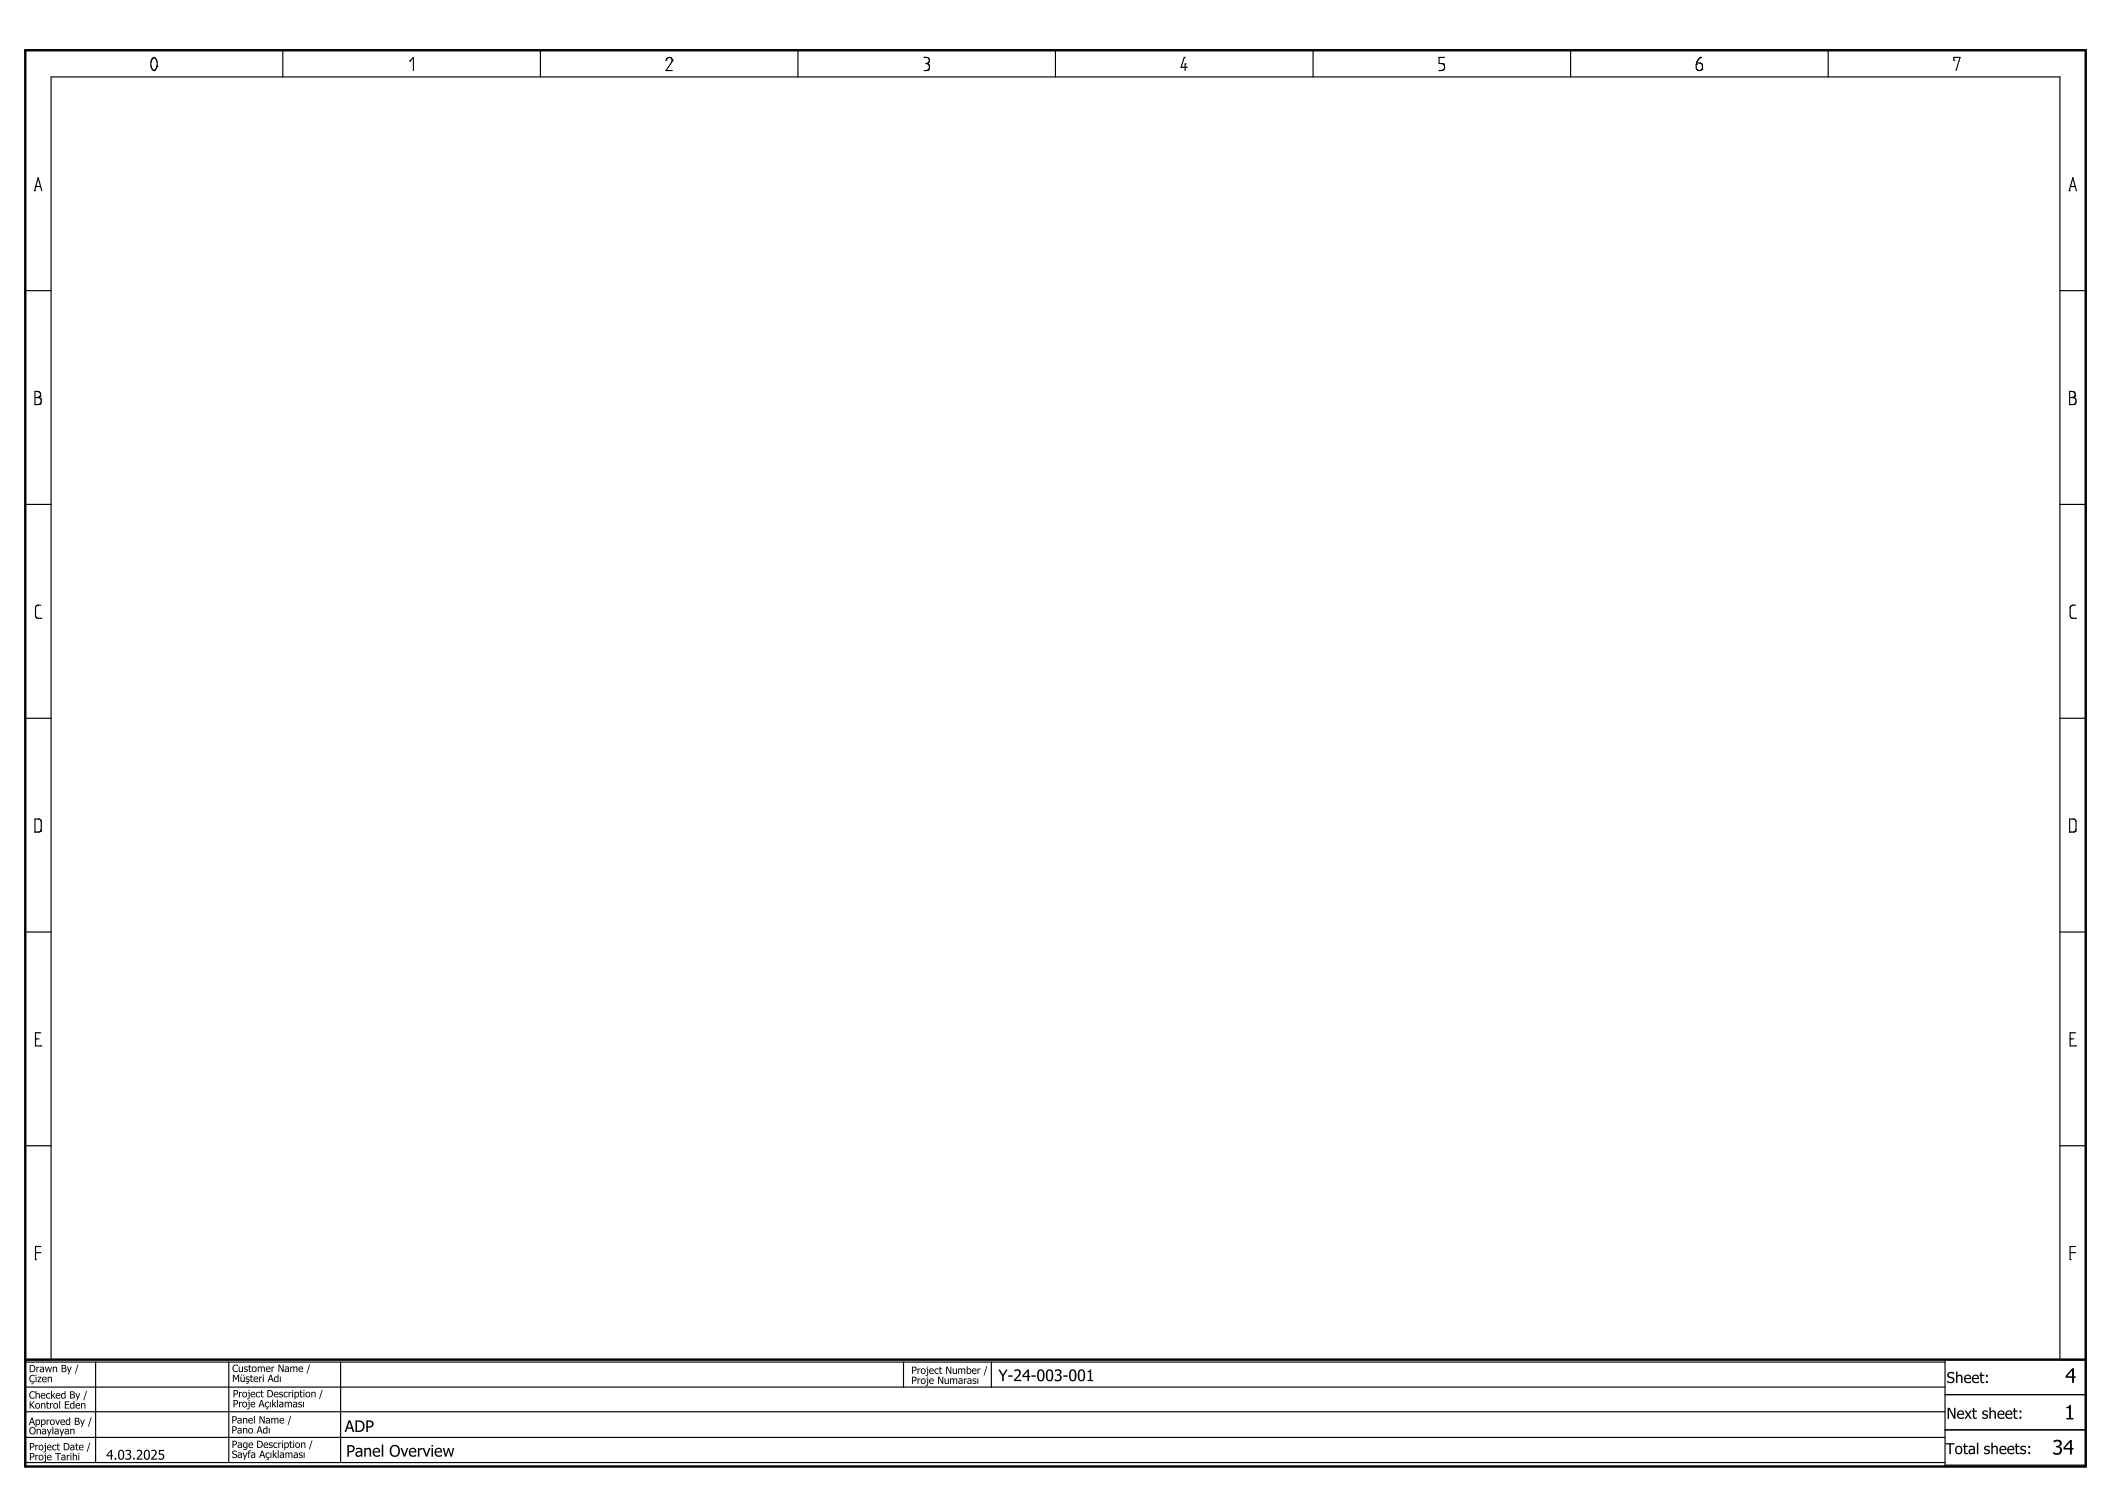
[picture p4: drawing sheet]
<svg xmlns="http://www.w3.org/2000/svg" width="420mm" height="297mm" viewBox="0 0 420 297" stroke-linecap="round" stroke-linejoin="round" font-family="sans-serif">
<g fill="none" stroke="#000" stroke-width=".23">
<path d="M30.3 11.7h.1M30.3 11.7l-.3 .7v.8l.3 .5 .4 .3M30.3 11.7a.49 .49 0 0 1 .6-.2 .49 .49 0 0 1 .3 .5v1.2M30.7 14h.1M31.2 13.2h.1M31.2 13.2l-.2 .6-.3 .2M56.3 10v5.3M81.5 12.2h.1M81.5 12.2l.7-.8v2.6M107.5 10v5.3M132.5 12h.1M132.5 12a.63 .63 0 0 1 .6-.6 .63 .63 0 0 1 .7 .6"/>
<path d="M133.8 12h.1M133.8 12l-1.3 2h1.3M158.7 10v5.3M183.8 11.4h.1M183.8 11.4h.6a.61 .61 0 0 1 .5 .6 .61 .61 0 0 1-.4 .6M184.2 12.6h.3M184.5 12.6h.1M184.5 12.6a.75 .75 0 0 1 .1 1.3M184.5 12.6h-.1M184.6 13.9h.1M184.6 13.9l-.8 .1M210 10v5.3"/>
<path d="M235.6 11.4h.1M235.6 11.4l-.6 2h1.2M235.8 12.7h.1M235.8 12.7v1.3M261.2 10v5.3M286.3 14h.1M287.1 12.7h.1M287.1 12.7a.74 .74 0 0 1 .3 .8 .74 .74 0 0 1-.6 .5h-.5M287.4 11.4h-1.1v1.2l.8 .1M312.5 10v5.3M337.5 12.8h.1M338.4 11.4h.1"/>
<path d="M338.4 11.4l-.4 .3-.4 .7-.1 1.1a.63 .63 0 0 0 .6 .5 .63 .63 0 0 0 .6-.4v-.6l-.2-.3-1-.2M338.6 13.8h.1M363.7 10v5.3M388.7 12h.1M388.7 12v-.6h1.3l-.8 2.6M6.9 37.9h.1M6.9 37.9l.7-2.6 .7 2.6M7.1 37.1h.1M7.1 37.1h1M411.7 37.9h.1M411.7 37.9l.7-2.6 .7 2.6M411.9 37.1h.1"/>
<path d="M411.9 37.1h1M5 57.8h5.2M409.8 57.8h5.2M7 79.1h.8l.3 .2 .1 .7-.2 .4M7.5 79.1h.1M7.5 79.1a.61 .61 0 0 0 .6-.6 .61 .61 0 0 0-.6-.6h-.5v2.6M8 78.8h.1M411.8 79.1h.8a.75 .75 0 0 1 .2 1.3M412.3 79.1h.1M412.8 78.8h.1M412.8 78.8a.61 .61 0 0 0-.5-.9h-.5v2.6M412.8 78.8l-.5 .3"/>
<path d="M7 80.5h.1M8 80.4h.1M8 80.4l-1 .1M411.8 80.5h.1M412.8 80.4h.1M412.8 80.4l-1 .1M5 100.3h5.2M409.8 100.3h5.2M7.4 120.4h.1M7.4 120.4l-.3 .5v1.7l.3 .4h.7M8.1 123h.1M8.1 120.4h-.7"/>
<path d="M412.2 120.4h.1M412.2 120.4l-.3 .4v1.6a.51 .51 0 0 0 .5 .6h.5M412.9 123h.1M412.9 120.4h-.7M5 142.9h5.2M409.8 142.9h5.2M7 165.5h.1M8.1 165.3h.1M8.1 165.3l.1-.2-.1-1.9-.3-.3h-.8v2.6M8.1 165.3l-.3 .2h-.8M411.8 165.5h.1M412.9 165.3h.1"/>
<path d="M412.9 165.3l.1-.3-.1-1.8-.3-.3h-.8v2.6M412.9 165.3l-.3 .2h-.8M5 185.4h5.2M409.8 185.4h5.2M7.1 206.7h.1M7.1 206.7h.7M8.1 208.1h.1M8.1 205.4h-1v2.7h1M411.9 206.7h.1M411.9 206.7h.7M412.9 208.1h.1M412.9 205.4h-1v2.7h1"/>
<path d="M5 227.9h5.2M409.8 227.9h5.2M7.1 250.6h.1M7.1 249.2h.1M7.1 249.2h1M8.1 248h-1v2.6M411.9 250.6h.1M411.9 249.2h.1M411.9 249.2h1M412.9 248h-1v2.6M5 270.5h5.2v-255.2h399.6v255.2h5.2M5 271h382"/>
<path d="M5 275.9h382M19 271v19.9M45.5 271v19.9M67.8 271v19.9M179.8 271v4.9M197.2 271v4.9M387 270.4v21.1h28M387 277.4h28M5 280.8h382M5 285.9h382M5 290.9h382M387 284.4h28"/>
</g>
<path d="M5 10h410v281.7h-410zM5 270.5h410" fill="none" stroke="#000" stroke-width=".48"/>
<g font-size="4">
<text x="410.9" y="275.1">4</text>
<text x="410.7" y="282.4">1</text>
<text x="408.3" y="289.4">34</text>
</g>
<g font-size="3.2">
<text x="198.6" y="274.7">Y-24-003-001</text>
<text x="68.6" y="284.9">ADP</text>
<text x="68.9" y="289.8">Panel Overview</text>
</g>
<g font-size="3">
<text x="387.3" y="275.1">Sheet:</text>
<text x="387.3" y="282.2">Next sheet:</text>
<text x="387.1" y="289.3">Total sheets:</text>
</g>
<text font-size="2.7" x="21.1" y="290.4">4.03.2025</text>
<g font-size="2">
<text x="5.8" y="273">Drawn By /</text>
<text x="5.8" y="275">Çizen</text>
<text x="46.2" y="272.9">Customer Name /</text>
<text x="46.2" y="274.9">Müşteri Adı</text>
<text x="181.3" y="273.3">Project Number /</text>
<text x="181.3" y="275.3">Proje Numarası</text>
<text x="5.8" y="278.2">Checked By /</text>
<text x="5.8" y="280.2">Kontrol Eden</text>
<text x="46.3" y="278">Project Description /</text>
<text x="46.3" y="280">Proje Açıklaması</text>
<text x="5.8" y="283.5">Approved By /</text>
<text x="5.8" y="285.3">Onaylayan</text>
<text x="46.1" y="283.2">Panel Name /</text>
<text x="46.1" y="285.2">Pano Adı</text>
<text x="5.8" y="288.5">Project Date /</text>
<text x="5.8" y="290.5">Proje Tarihi</text>
<text x="46.1" y="288">Page Description /</text>
<text x="46.1" y="290">Sayfa Açıklaması</text>
</g>
</svg>
